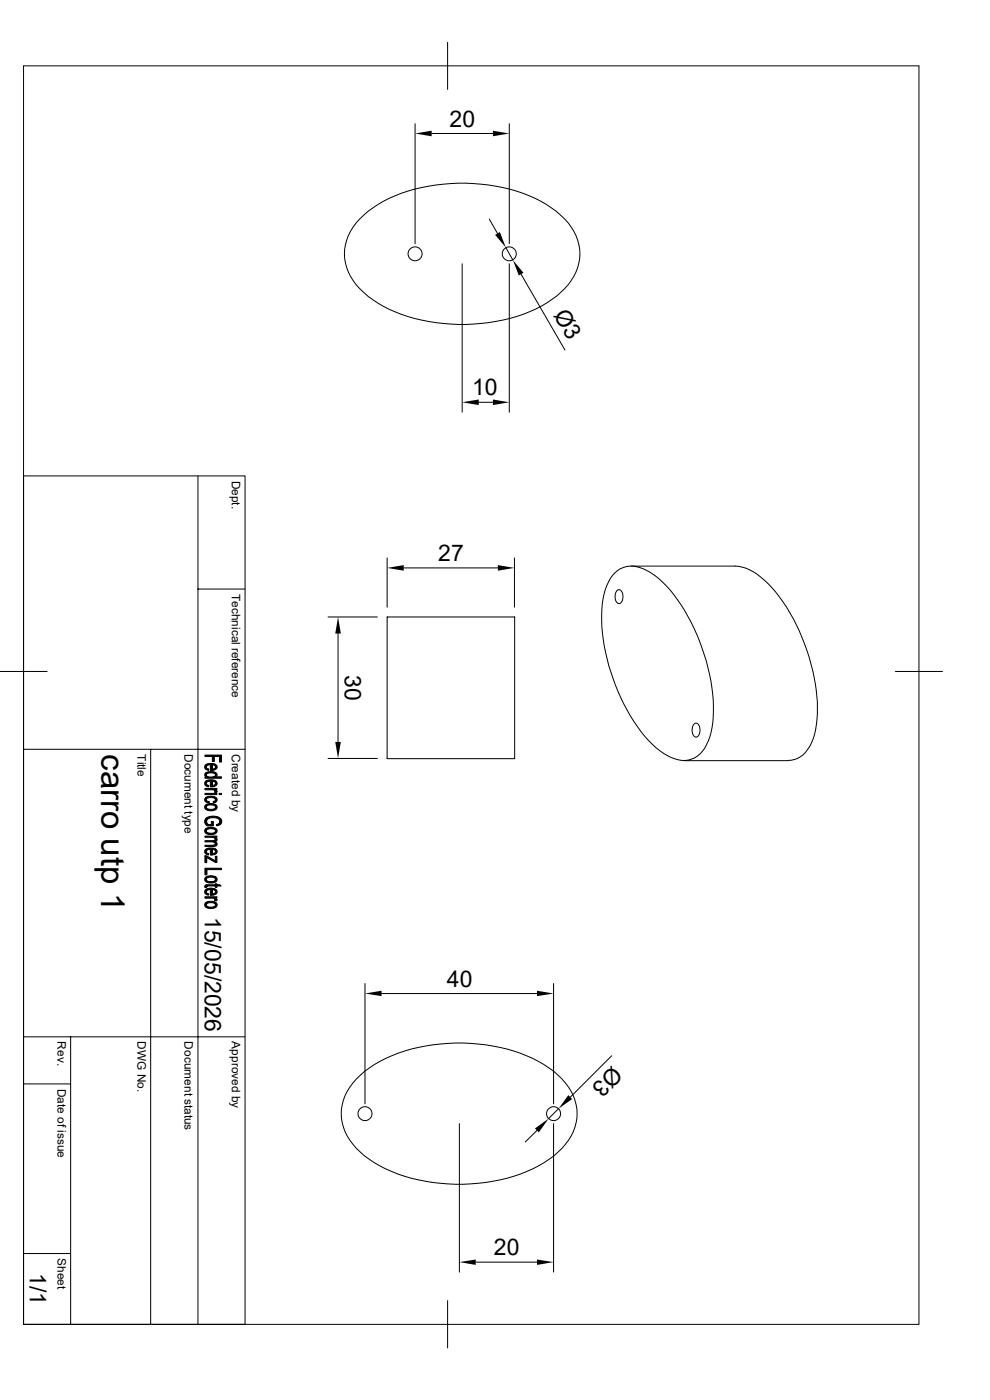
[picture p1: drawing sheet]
<svg xmlns="http://www.w3.org/2000/svg" width="210mm" height="297mm" viewBox="0 0 210 297" stroke-linecap="round" stroke-linejoin="round" font-family="sans-serif">
<g fill="none" stroke="#000" stroke-width=".21">
<path d="M5 14h189.9v267h-189.9zM95 9v10M88.1 26.2v25.5M91.6 28.3h13M108 26.2v25.5M76.3 46.5a27 27 0 0 1 16.2-7.3 38 38 0 0 1 22.4 3.6 15.3 15.3 0 0 1 7.7 8.2 10.3 10.3 0 0 1-3.6 11 29 29 0 0 1-17 6.6 37.4 37.4 0 0 1-20.8-3.7 15.3 15.3 0 0 1-7.7-8.2 10 10 0 0 1 2.8-10.2zM98 56v31.5M103.8 46.5l1.7 3M107.3 52.5l1.5 2.7M108 56v31.5M110.5 58.2l9.3 16.1M101.6 85.3h3"/>
<path d="M5 101h47v180h-47M42 101v180M82.1 118.4v10.4M109.1 118.4v10.4M42 125h10M69.6 130.9h10.5M71.7 134.4v23M82.1 130.9h27.1v30.1h-27.1zM85.6 120.5h20M130.5 121.5a5.2 5.2 0 0 1 6.1-.8 20.1 20.1 0 0 1 7.9 7.7 41.9 41.9 0 0 1 6.8 23.7 11 11 0 0 1-3.3 8.3 5.5 5.5 0 0 1-6.4-.1 23.1 23.1 0 0 1-8.5-9.6 41.9 41.9 0 0 1-5.4-21.4 12 12 0 0 1 2.8-7.8zM131 125.2a.76 .76 0 0 1 1.1 .7 1.76 1.76 0 0 1-.7 2.2 1.38 1.38 0 0 1-.9-1.9l.2-.6zM133.9 120.1h22.1a9.8 9.8 0 0 1 6.2 3 38.9 38.9 0 0 1 10.5 20.5 27.3 27.3 0 0 1-.2 13.1 6.2 6.2 0 0 1-4.6 4.6h-.8"/>
<path d="M0 142.5h10M5 159h47M32 159v122M147.4 153.5a.76 .76 0 0 1 1 .7 1.76 1.76 0 0 1-.7 2.2 1.38 1.38 0 0 1-.8-1.8l.1-.7zM189.9 142.5h10M69.6 160.9h10.5M145.1 161.4h22.1M5 220h47M15 220v61M77.4 208.7v25.5M80.9 210.8h33M117.4 208.7v25.5"/>
<path d="M5 230h10M75.6 228.9a27.3 27.3 0 0 1 16.2-7.2 37.3 37.3 0 0 1 23.6 4.1 14 14 0 0 1 6.8 8.6 10.4 10.4 0 0 1-3.8 10 29.3 29.3 0 0 1-17 6.6 36.8 36.8 0 0 1-22-4.3 14 14 0 0 1-6.8-8.5 10.2 10.2 0 0 1 3-9.3zM97.5 238.4v31.5M113.9 239.8l-2.5 2.5M117.4 238.4v31.5M118.5 235.2l-2.1 2.1M129.8 224l-8.8 8.7M5 265.9h10M95 275.9v10.1M100.9 267.8h13"/>
<circle cx="88.1" cy="53.8" r="1.49"/>
<circle cx="108" cy="53.8" r="1.49"/>
<circle cx="77.4" cy="236.3" r="1.49"/>
<circle cx="117.4" cy="236.3" r="1.49"/>
</g>
<g fill="#000" stroke="#000" stroke-width=".21">
<path d="M43.5 164.1l.3-.2v.9l-.3-.2z" fill-rule="evenodd"/>
<path d="M43.5 162.4l.3-.2v.7l.5 .3-.1 .2a.74 .74 0 0 1-.7-1z" fill-rule="evenodd"/>
<path d="M43.6 165.8l.2-.1v.7l.5 .2-.1 .3a.73 .73 0 0 1-.7-.3 .73 .73 0 0 1 .1-.8z" fill-rule="evenodd"/>
<path d="M43.6 169.3l.2-.2v.7l.6 .3v.2a.72 .72 0 0 1-.8-.2 .72 .72 0 0 1 0-.8z" fill-rule="evenodd"/>
<path d="M43.8 173.5v.8l.4 .6h.6v-.6h.5v.9l-1.4-.1a1.04 1.04 0 0 1-.1-1.6z" fill-rule="evenodd"/>
<path d="M45.6 177.6l.1 .5z" fill-rule="evenodd"/>
<path d="M43.8 162.2l.5-.2h1.1l.3 .2v.5l-.2-.4h-.5v1.1h-.4v-1.2l-.6 .2-.2 .3z" fill-rule="evenodd"/>
<path d="M43.8 165.7l.6-.3 .9 .1 .4 .2v.5l-.2-.4-.5-.1v1.2h-.4v-1.2l-.6 .2-.2 .3z" fill-rule="evenodd"/>
<path d="M45.2 170.1l.4-.2 .1-.2v.5l-.4 .1z" fill-rule="evenodd"/>
<path d="M43.8 170.7l.6-.2h.9l.4 .2v.5a1.29 1.29 0 0 0-1.9-.1v.1z" fill-rule="evenodd"/>
<path d="M43.8 175.7l.8-.2 .8 .1 .3 .1v.6a1.24 1.24 0 0 0-1.9 0z" fill-rule="evenodd"/>
<path d="M43.5 178.4h1.8l.3-.2 .1 .8-.2-.3-2-.1z" fill-rule="evenodd"/>
<path d="M43.5 168.3h2.5v.3h-2.5z" fill-rule="evenodd"/>
<path d="M43.5 167.3h2.5v.2h-.4v.4l-.4-.3h-1.7z" fill-rule="evenodd"/>
<path d="M43.5 177.4h2.5v.2h-.4v.3l-.3-.2-1.8-.1z" fill-rule="evenodd"/>
<path d="M45 162.3v.9h.2l.5-.4v-.6a.68 .68 0 0 1 .3 .8 .68 .68 0 0 1-.8 .4h-.2z" fill-rule="evenodd"/>
<path d="M43.8 163.9l.9-.2a.93 .93 0 0 1 1.3 .8l-.3 .3v-.4a1.29 1.29 0 0 0-1.9 0z" fill-rule="evenodd"/>
<path d="M45 165.7v.9h.2l.5-.3v-.6a.7 .7 0 0 1 .3 .8 .7 .7 0 0 1-.8 .4h-.2z" fill-rule="evenodd"/>
<path d="M45.6 167.5l.5 .3-.2 .3h-.4z" fill-rule="evenodd"/>
<path d="M43.8 169.1l.4-.1h.8a.77 .77 0 0 1 .9 .2 .77 .77 0 0 1 0 .9l-.2 .1v-.5a1.3 1.3 0 0 0-1.7-.4l-.2 .4z" fill-rule="evenodd"/>
<path d="M43.5 170.9l.3-.2v.5a1.26 1.26 0 0 0 1.7 .4l.2-.3v-.6a.7 .7 0 0 1 .3 .9 .7 .7 0 0 1-.8 .4h-.4a1.04 1.04 0 0 1-1.4-.8z" fill-rule="evenodd"/>
<path d="M43.5 175.9l.3-.2v.6a1.26 1.26 0 0 0 1.7 .3l.2-.3v-.6a.74 .74 0 0 1 .3 1 .74 .74 0 0 1-.9 .3 1.29 1.29 0 0 1-1.7-.7z" fill-rule="evenodd"/>
<path d="M45.7 177.7a.45 .45 0 0 1 .4 .5 .45 .45 0 0 1-.5 .4z" fill-rule="evenodd"/>
<path d="M43.5 179.3h1.9l.3-.2v-.5a.52 .52 0 0 1 .3 .7 .52 .52 0 0 1-.7 .3h-1.8z" fill-rule="evenodd"/>
<path d="M45.9 174.9l.5-.2 .3-.4v.7l-.7 .2z" fill-rule="evenodd"/>
<path d="M46.5 168.3h.5v.3h-.5z" fill-rule="evenodd"/>
<path d="M43.5 160.2h3.5v1.5h-.4v-1.2h-1.1v1h-.5v-1h-1.5z" fill-rule="evenodd"/>
<path d="M43.8 164.5a1.33 1.33 0 0 0 1.9-.1v.4h1.3v.3h-3.5v-.3h.3z" fill-rule="evenodd"/>
<path d="M43.8 173.5l1.2-.4 1 .1 .5 .2a.86 .86 0 0 1 .2 1.6v-.7a1.3 1.3 0 0 0-1.8-.8 .97 .97 0 0 0-1.1 .8z" fill-rule="evenodd"/>
<path d="M43.5 181.6l.3 .3 .1 1.1h-.4z" fill-rule="evenodd"/>
<path d="M43.5 187.9l.4-.2v.6h-.4z" fill-rule="evenodd"/>
<path d="M43.5 180.3l.3-.2v.7l.5 .3-.1 .3a.76 .76 0 0 1-.7-1.1z" fill-rule="evenodd"/>
<path d="M43.5 188.9l.3-.3v.8l.5 .3-.1 .2a.75 .75 0 0 1-.7-1z" fill-rule="evenodd"/>
<path d="M43.5 181.6h.3l1.9 1v.4l-1.9-1.1z" fill-rule="evenodd"/>
<path d="M43.8 180.1l.9-.2 .7 .1 .3 .1v.5l-.2-.3-.5-.1v1.2h-.4v-1.2l-.6 .1-.2 .4z" fill-rule="evenodd"/>
<path d="M43.8 186l.7-.2 1.1 .1 .1 .1v.6a1.24 1.24 0 0 0-1.9 0z" fill-rule="evenodd"/>
<path d="M43.8 188.6l.7-.2 .9 .1 .3 .1v.6l-.2-.4-.5-.1v1.2h-.4v-1.2l-.6 .1-.2 .4z" fill-rule="evenodd"/>
<path d="M43.8 191.4l.5-.2 1.2 .1 .2 .1v.6a1.27 1.27 0 0 0-1.8-.3l-.1 .3z" fill-rule="evenodd"/>
<path d="M45.7 181.7h.3v1.3h-.3z" fill-rule="evenodd"/>
<path d="M43.5 190.2h2.5v.3h-.4v.3l-.5-.3h-1.6z" fill-rule="evenodd"/>
<path d="M45 180.2l.1 .9 .5-.1 .1-.2v-.7a.71 .71 0 0 1 .3 .9 .71 .71 0 0 1-.9 .4h-.1z" fill-rule="evenodd"/>
<path d="M43.6 186.1l.2-.1v.6a1.26 1.26 0 0 0 1.7 .3l.2-.3v-.6a.74 .74 0 0 1 .3 .9 .74 .74 0 0 1-.9 .4h-.2a1.07 1.07 0 0 1-1.5-.9z" fill-rule="evenodd"/>
<path d="M45 188.7v1l.7-.3v-.8a.7 .7 0 0 1 .3 .9 .7 .7 0 0 1-.8 .4h-.2z" fill-rule="evenodd"/>
<path d="M45.6 190.5l.5 .3-.2 .3h-.4z" fill-rule="evenodd"/>
<path d="M43.5 191.6l.3-.2v.6a1.25 1.25 0 0 0 1.9 0v-.6a.72 .72 0 0 1 .3 .9 .72 .72 0 0 1-.9 .4h-.3a1.04 1.04 0 0 1-1.4-.8z" fill-rule="evenodd"/>
<path d="M43.9 187.7h1.8v-.2h.3v.2h.7l.2 .3h-.9v.3h-.3v-.3h-1.5l-.3 .1z" fill-rule="evenodd"/>
<path d="M43.5 184.2h3.5v.3h-3.1v1.1h-.4z" fill-rule="evenodd"/>
</g>
<g fill="#000">
<path d="M88.1 28.3l3.5-.6v1.2zM104.6 27.7l3.4 .6-3.4 .6zM105 49.8l1-.6 1.3 3.3zM108.8 55.2l2.2 2.7-.9 .6zM98 85.3l3.6-.5v1.1zM104.6 84.8l3.4 .5-3.4 .6zM82.1 120.5l3.5-.6v1.2zM105.6 119.9l3.5 .6-3.5 .6zM71.7 130.9l.6 3.5h-1.2zM71.1 157.4h1.2l-.6 3.5zM77.4 210.8l3.5-.6v1.1zM113.9 210.2l3.5 .6-3.5 .5z"/>
<path d="M120.6 232.3l.8 .9-2.9 2zM113.5 239.4l2.9-2.1-2.1 2.9zM97.5 267.8l3.4-.6v1.2zM113.9 267.2l3.5 .6-3.5 .6z"/>
</g>
<text font-size="7" x="21.5" y="160" transform="rotate(90 21.5 160)">carro utp 1</text>
<g font-size="4.9">
<text x="95.4" y="26.9">20</text>
<text x="117.3" y="66.8" transform="rotate(60 117.3 66.8)">Ø3</text>
<text x="100.2" y="83.9">10</text>
<text x="93" y="119.1">27</text>
<text x="73.2" y="143.2" transform="rotate(90 73.2 143.2)">30</text>
<text x="43.5" y="194.5" transform="rotate(90 43.5 194.5)">15/05/2026</text>
<text x="94.8" y="209.3">40</text>
<text x="130" y="225.9" transform="rotate(135 130 225.9)">Ø3</text>
<text x="104.8" y="266.3">20</text>
<text x="6.3" y="270" transform="rotate(90 6.3 270)">1/1</text>
</g>
<g font-size="2.5">
<text x="49.2" y="102" transform="rotate(90 49.2 102)">Dept.</text>
<text x="49.2" y="126" transform="rotate(90 49.2 126)">Technical reference</text>
<text x="29.2" y="160" transform="rotate(90 29.2 160)">Title</text>
<text x="39.2" y="160" transform="rotate(90 39.2 160)">Document type</text>
<text x="49.2" y="160" transform="rotate(90 49.2 160)">Created by</text>
<text x="12.2" y="220.9" transform="rotate(90 12.2 220.9)">Rev.</text>
<text x="29.2" y="220.9" transform="rotate(90 29.2 220.9)">DWG No.</text>
<text x="39.2" y="220.9" transform="rotate(90 39.2 220.9)">Document status</text>
<text x="49.2" y="220.9" transform="rotate(90 49.2 220.9)">Approved by</text>
<text x="12.2" y="231" transform="rotate(90 12.2 231)">Date of issue</text>
<text x="12.2" y="266.9" transform="rotate(90 12.2 266.9)">Sheet</text>
</g>
</svg>
